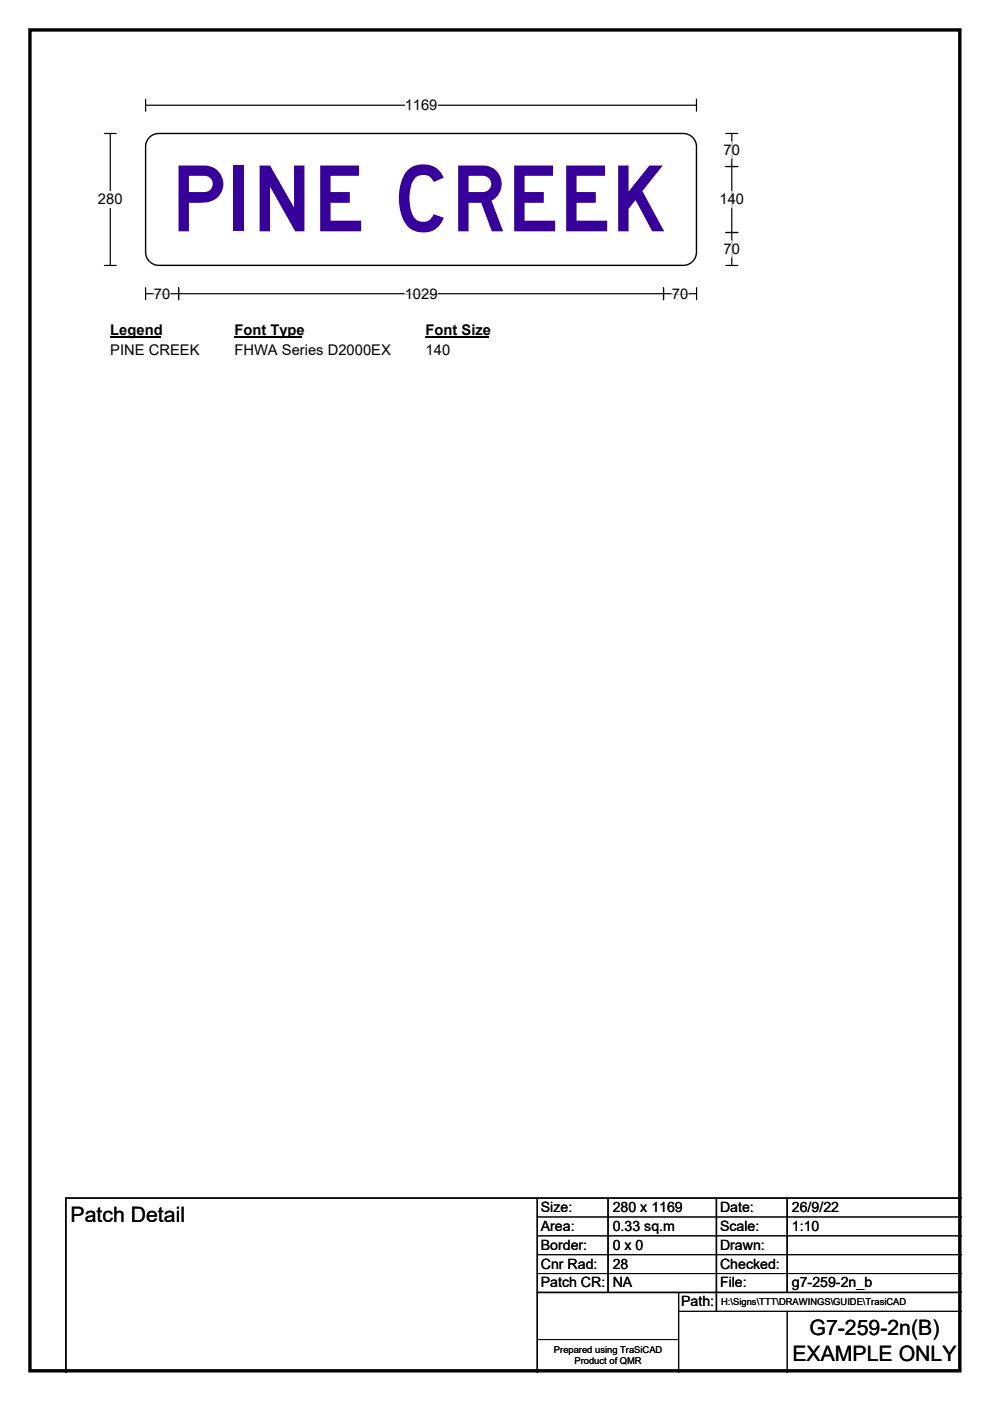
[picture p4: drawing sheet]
<svg xmlns="http://www.w3.org/2000/svg" width="210mm" height="297mm" viewBox="0 0 210 297" stroke-linecap="round" stroke-linejoin="round" font-family="sans-serif">
<path d="M6.3 6.3h197.3v284.3h-197.3z" fill="none" stroke="#000" stroke-width=".72"/>
<path d="M30.9 22.3h116.8M30.9 21v2.6M147.7 21v2.6" fill="none" stroke="#000" stroke-width=".25"/>
<path d="M85.8 20.6h7v3.5h-7z" fill="#fff"/>
<path d="M22.1 28.3h2.6M23.4 28.3v28M22.1 56.3h2.6M30.9 62.3h116.8M30.9 61v2.5M37.9 61v2.5M140.7 61v2.5M147.7 61v2.5" fill="none" stroke="#000" stroke-width=".25"/>
<path d="M32.6 62.3h3.5M85.9 62.3h6.9M142.5 62.3h3.5" fill="none" stroke="#fff" stroke-width=".25"/>
<path d="M20.8 40.6h5.2v3.4h-5.2z" fill="#fff"/>
<path d="M153.9 35.3h2.6M153.9 28.3h2.6M155.2 28.3v28M153.9 49.3h2.6M153.9 56.3h2.6" fill="none" stroke="#000" stroke-width=".25"/>
<path d="M155.2 30.1v3.4M155.2 40.6v3.4M155.2 51.1v3.4" fill="none" stroke="#fff" stroke-width=".25"/>
<path d="M23.4 68.3h10.7v3.5h-10.7z" fill="#fff"/>
<path d="M23.4 71.6h10.7" fill="none" stroke="#000" stroke-width=".32"/>
<path d="M49.7 68.3h14.4v3.5h-14.4z" fill="#fff"/>
<path d="M49.7 71.6h14.4" fill="none" stroke="#000" stroke-width=".32"/>
<path d="M90.3 68.3h13.4v3.5h-13.4z" fill="#fff"/>
<path d="M90.3 71.6h13.4" fill="none" stroke="#000" stroke-width=".32"/>
<g fill="#fff">
<path d="M23.4 72.5h18.8v3.4h-18.8z"/>
<path d="M49.7 72.5h33.1v3.4h-33.1z"/>
<path d="M90.3 72.5h5.2v3.4h-5.2z"/>
</g>
<path d="M31.5 29.3a2.8 2.8 0 0 1 2.2-1h111.2a2.8 2.8 0 0 1 2.8 2.8v22.4a2.82 2.82 0 0 1-2.8 2.8h-111.2a2.8 2.8 0 0 1-2.8-2.8v-22.4l.1-.7z" fill-rule="evenodd" fill="#fff" stroke="#fff" stroke-width=".21"/>
<path d="M31.5 29.3a2.8 2.8 0 0 1 2.2-1h111.2a2.8 2.8 0 0 1 2.8 2.8v22.4a2.82 2.82 0 0 1-2.8 2.8h-111.2a2.8 2.8 0 0 1-2.8-2.8v-22.4l.1-.7zM114 254v37M129 254v20M152 254v24M167 254v20M204 254h-190v37M114 274h90" fill="none" stroke="#000" stroke-width=".3"/>
<path d="M114 258h90M114 262h90M114 266h90M114 270h90M144 278h60M144 274v17M167 278v13M114 284h30" fill="none" stroke="#000" stroke-width=".21"/>
<text font-size="19.4" fill="#37009b" x="36.2" y="49">PINE CREEK</text>
<g font-size="4.5">
<text x="15" y="259.1">Patch Detail</text>
<text x="171.7" y="283.1">G7-259-2n(B)</text>
<text x="168.1" y="288.6">EXAMPLE ONLY</text>
</g>
<g font-size="3.1">
<text x="85.8" y="23.4">1169</text>
<text x="153.5" y="32.9">70</text>
<text x="20.8" y="43.3">280</text>
<text x="152.6" y="43.3">140</text>
<text x="153.5" y="53.8">70</text>
<text x="32.6" y="63.3">70</text>
<text x="85.9" y="63.3">1029</text>
<text x="142.5" y="63.3">70</text>
<text x="23.4" y="71.1">Legend</text>
<text x="49.7" y="71.1">Font Type</text>
<text x="90.3" y="71.1">Font Size</text>
<text x="23.4" y="75.2">PINE CREEK</text>
<text x="49.7" y="75.2">FHWA Series D2000EX</text>
<text x="90.3" y="75.2">140</text>
</g>
<g font-size="3">
<text x="114.7" y="257">Size:</text>
<text x="130" y="257">280 x 1169</text>
<text x="152.7" y="257">Date:</text>
<text x="168" y="257">26/9/22</text>
<text x="114.7" y="261">Area:</text>
<text x="130" y="261">0.33 sq.m</text>
<text x="152.7" y="261">Scale:</text>
<text x="168" y="261">1:10</text>
<text x="114.7" y="265">Border:</text>
<text x="114.7" y="269">Cnr Rad:</text>
<text x="130" y="265">0 x 0</text>
<text x="130" y="269">28</text>
<text x="152.7" y="265">Drawn:</text>
<text x="152.7" y="269">Checked:</text>
<text x="114.7" y="273">Patch CR:</text>
<text x="130" y="273">NA</text>
<text x="152.7" y="273">File:</text>
<text x="168" y="273">g7-259-2n_b</text>
<text x="144.5" y="277">Path:</text>
</g>
<g font-size="2">
<text x="153" y="276.6">H:\Signs\TTT\DRAWINGS\GUIDE\TrasiCAD</text>
<text x="117.5" y="286.8">Prepared using TraSiCAD</text>
<text x="121.9" y="289.2">Product of QMR</text>
</g>
</svg>
